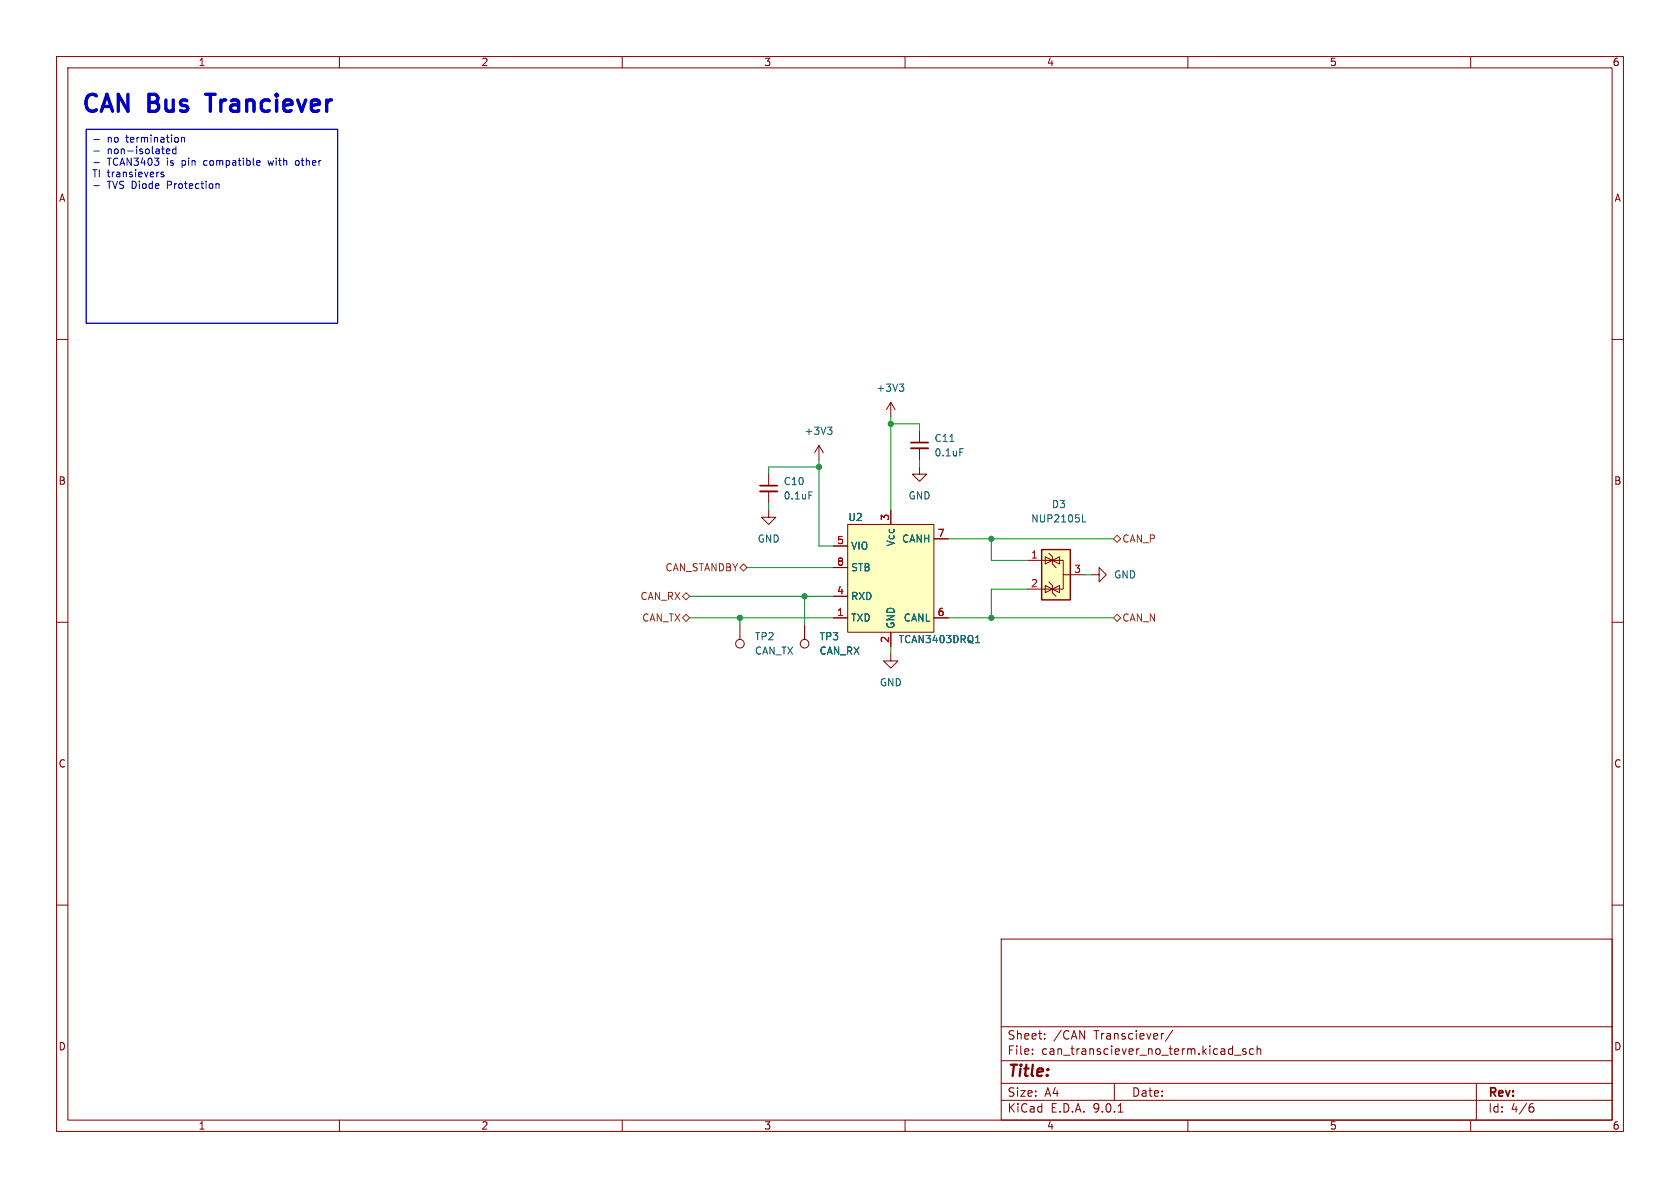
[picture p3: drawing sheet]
<svg xmlns="http://www.w3.org/2000/svg" width="297mm" height="210mm" viewBox="0 0 297 210" stroke-linecap="round" stroke-linejoin="round" font-family="sans-serif">
<g fill="none" stroke="#840000" stroke-width=".18">
<path d="M10 10h277v190h-277zM12 12h273v186h-273zM60 10v2M110 10v2M160 10v2M210 10v2M260 10v2M10 60h2M144.8 78.7l-.8 1.3M144.8 78.7l.7 1.3M144.8 78.7v2.6M162.6 76.2v2"/>
<path d="M162.6 79.2v2.1M285 60h2M135.9 90.2v1.2h1.3l-1.3 1.3-1.3-1.3h1.3M135.9 83.8v2.1M135.9 86.9v2M162.6 82.6v1.2h1.2l-1.2 1.3-1.3-1.3h1.3M10 110h2M142.2 110.5v2.5M193 101.6h1.3v-1.3l1.3 1.3-1.3 1.3v-1.3M285 110h2M10 160h2M177 166h108v32h-108z"/>
<path d="M285 160h2M60 198v2M110 198v2M160 198v2M177 194.5h108M177 191.5h108M177 187.5h108M177 181.5h108M182.5 186.3v.1M182.5 185.5v.1M184.7 183.6v.1M184.7 182.8v.1"/>
<path d="M197 191.5v3M197.7 196.6h.8M205.6 182.7h.1M207.3 182.1l-1.3 2M210 198v2M218.2 186.5h1.2M220.2 185.5l-.3-.1-.2 .2v.2l.5 .2v.3h-.5M221.6 185.5l-.4-.1-.3 .3v.4l.1 .2h.6M222.2 185.5l.3-.1 .3 .1 .1 .9M222.2 184.9v1.5M260 198v2M261 191.5v6.5"/>
<path d="M270.6 195.7h.4l.2 .3-.1 .5-.5 .1M271 195.1l-.4 .1"/>
<circle cx="142.2" cy="113.8" r=".76"/>
</g>
<path d="M161 78.2h3.1M134.4 85.9h3" fill="none" stroke="#840000" stroke-width=".3"/>
<path d="M161 79.2h3.1M134.4 86.9h3" fill="none" stroke="#840000" stroke-width=".33"/>
<path d="M146.3 75.5h.8l-.4 .5M146.8 76l.3 .2v.3l-.3 .3M167.9 78.1h.8M169.7 79.3h.6M143 86.9h.6" fill="none" stroke="#006464" stroke-width=".18"/>
<path d="M184.1 97.2h5.1v8.8h-5.1z" fill="#ffffc2"/>
<path d="M184.1 97.2h5.1v8.8h-5.1z" fill="none" stroke="#840000" stroke-width=".25"/>
<path d="M181.6 99.1h4.5M185.4 97.8l.7 .6v1.3l.6 .6M185.4 99.1h.7l-1.3 .6v-1.3l1.3 .7M186.1 99.1h1.9v5h-1.9M186.1 99.1l1.2-.7v1.3zM181.6 104.1h4.5M184.8 103.5l1.3 .6-1.3 .7zM185.4 102.9l.7 .6v1.3l.6 .6M186.1 104.1l1.2-.6v1.3zM188 101.6h3.8" fill="none" stroke="#840000" stroke-width=".18"/>
<path d="M191.4 92.3h.6" fill="none" stroke="#006464" stroke-width=".18"/>
<path d="M149.9 92.7h15.2v19.1h-15.2z" fill="#ffffc2"/>
<g fill="none" stroke="#840000" stroke-width=".18">
<path d="M157.5 71.1v2.6M157.5 71.1l-.8 1.3M157.5 71.1l.7 1.3M147.3 96.5h2.6M149.9 92.7h15.2v19.1h-15.2zM157.5 90.2v2.5M165.1 95.3h2.5M130.8 110.5v2.5M142.2 110.5v2.5M147.3 100.3h2.6M147.3 105.4h2.6M147.3 109.2h2.6"/>
<path d="M157.5 115.6v1.2h1.2l-1.2 1.3-1.3-1.3h1.3M157.5 111.8v2.5M165.1 109.2h2.5"/>
<circle cx="130.8" cy="113.8" r=".76"/>
</g>
<path d="M159 67.9h.8l-.4 .5M159.5 68.4l.3 .2v.3l-.3 .3M172.5 113.6h.7M172.6 112.6l.2-.3v1.3" fill="none" stroke="#006464" stroke-width=".18"/>
<path d="M131.4 99.7l.7 .6-.7 .7-.6-.7zM196.8 95.3l.7-.7 .6 .7-.6 .6zM120.6 109.2l.7-.6 .6 .6-.6 .7zM120.6 105.4l.7-.6 .6 .6-.6 .6zM196.8 109.2l.7-.6 .6 .6-.6 .7z" fill="none" stroke="#725600" stroke-width=".18"/>
<g fill="none" stroke="#009600" stroke-width=".18">
<path d="M157.5 73.7v16.5M157.5 74.9h5.1v1.3M135.9 88.9v1.3M144.8 82.6h-8.9v1.2M144.8 81.3v15.2h2.5M162.6 81.3v1.3M167.6 95.3h29.2M175.3 95.3v3.8h6.3M121.9 105.4h25.4M121.9 109.2h25.4M130.8 109.2v1.3M132.1 100.3h15.2"/>
<path d="M142.2 105.4v5.1M157.5 114.3v1.3M167.6 109.2h29.2M181.6 104.1h-6.3v5.1M191.8 101.6h1.2"/>
</g>
<g fill="none" stroke="#0000c2" stroke-width=".18">
<path d="M15.2 22.9h44.5v34.3h-44.5zM16.6 24.7h1M16.6 26.7h1M16.6 28.7h1M16.6 32.8h1M28.9 30.5l-.3-.1-.2 .2 .1 .2 .4 .1v.3h-.5M29.4 26.8l.6-.2v-.2l-.4-.1-.2 .2 .1 .6h.5M31.1 26.4l-.4-.1-.2 .3 .1 .5h.5M31.1 25.9v1.3M32.1 24.3v.8M32.1 24.4l.2-.1h.3v.8M38.2 32.5h.5v.8"/>
<path d="M45.6 28.4h.3l.1 .3-.6 .1M45.9 29.2h-.3M47.4 28.4l.2 .8M52.6 28.4h-.3l-.1 .2 .1 .5 .3 .1"/>
</g>
<path d="M36.3 16.7h1.7" fill="none" stroke="#0000c2" stroke-width=".6"/>
<g fill="#009600" stroke="#009600" stroke-width=".18">
<circle cx="130.8" cy="109.2" r=".46"/>
<circle cx="142.2" cy="105.4" r=".46"/>
<circle cx="175.3" cy="109.2" r=".46"/>
<circle cx="175.3" cy="95.3" r=".46"/>
<circle cx="144.8" cy="82.6" r=".46"/>
<circle cx="157.5" cy="74.9" r=".46"/>
</g>
<g font-size="4.2" fill="#0000c2">
<text x="14.2" y="20.1">CAN</text>
<text x="26.4" y="20.1">Bus</text>
<text x="38.1" y="20.1">Tranciever</text>
</g>
<text font-size="2.8" fill="#840000" x="178" y="190.9">Title:</text>
<g font-size="2.1" fill="#840000">
<text x="178" y="184">Sheet:</text>
<text x="186.2" y="184">/CAN</text>
<text x="193.5" y="184">Transciever/</text>
<text x="178" y="186.7">File:</text>
<text x="184.1" y="186.7">can_transciever_no_term.kicad_sch</text>
<text x="178" y="196.9">KiCad</text>
<text x="178" y="194.1">Size:</text>
<text x="184.7" y="194.1">A4</text>
<text x="185.7" y="196.9">E.D.A.</text>
<text x="193.3" y="196.9">9.0.1</text>
<text x="200" y="194.1">Date:</text>
<text x="263" y="194.3">Rev:</text>
<text x="263" y="196.9">Id:</text>
<text x="267.1" y="196.9">4/6</text>
</g>
<g font-size="1.8" fill="#840000">
<text x="35" y="11.9">1</text>
<text x="85" y="11.9">2</text>
<text x="135" y="11.9">3</text>
<text x="185" y="11.9">4</text>
<text x="235" y="11.9">5</text>
<text x="285" y="11.9">6</text>
<text x="10.3" y="35.9">A</text>
<text x="285.3" y="35.9">A</text>
<text x="10.3" y="85.9">B</text>
<text x="285.3" y="85.9">B</text>
<text x="10.3" y="135.9">C</text>
<text x="285.3" y="135.9">C</text>
<text x="10.3" y="185.9">D</text>
<text x="285.3" y="185.9">D</text>
<text x="35" y="199.9">1</text>
<text x="85" y="199.9">2</text>
<text x="135" y="199.9">3</text>
<text x="185" y="199.9">4</text>
<text x="235" y="199.9">5</text>
<text x="285" y="199.9">6</text>
</g>
<g font-size="1.8" fill="#0000c2">
<text x="18.9" y="25.5">no</text>
<text x="18.9" y="27.6">non-isolated</text>
<text x="18.9" y="29.6">TCAN3403</text>
<text x="22.4" y="25.5">termination</text>
<text x="29.6" y="29.6">is</text>
<text x="32.4" y="29.6">pin</text>
<text x="36.5" y="29.6">compatible</text>
<text x="48.1" y="29.6">with</text>
<text x="53.1" y="29.6">other</text>
<text x="16.2" y="31.7">TI transievers</text>
<text x="18.9" y="33.7">TVS Diode</text>
<text x="29.8" y="33.7">Protection</text>
</g>
<g font-size="1.8" fill="#006464">
<text x="154.8" y="69.4">+3V3</text>
<text x="142.1" y="77.1">+3V3</text>
<text x="165.1" y="78.3">C11</text>
<text x="165.1" y="80.9">0.1uF</text>
<text x="138.4" y="86">C10</text>
<text x="138.4" y="88.5">0.1uF</text>
<text x="160.5" y="88.5">GND</text>
<text x="149.9" y="92.3">U2</text>
<text x="182.2" y="92.6">NUP2105L</text>
<text x="185.9" y="90">D3</text>
<text x="133.9" y="96.1">GND</text>
<text x="150.4" y="97.4">VIO</text>
<text x="150.4" y="101.2">STB</text>
<text x="158.3" y="96.7" transform="rotate(-90 158.3 96.7)">Vcc</text>
<text x="159.4" y="96.1">CANH</text>
<text x="150.4" y="106.3">RXD</text>
<text x="196.9" y="102.5">GND</text>
<text x="133.4" y="113.4">TP2</text>
<text x="144.8" y="113.4">TP3</text>
<text x="150.4" y="110.1">TXD</text>
<text x="158.3" y="111.3" transform="rotate(-90 158.3 111.3)">GND</text>
<text x="158.8" y="113.9">TCAN3403DRQ1</text>
<text x="159.7" y="110.1">CANL</text>
<text x="133.4" y="115.9">CAN_TX</text>
<text x="144.8" y="115.9">CAN_RX</text>
<text x="155.4" y="121.5">GND</text>
</g>
<g font-size="1.8" fill="#a90000">
<text x="157.2" y="92.1" transform="rotate(-90 157.2 92.1)">3</text>
<text x="165.7" y="95">7</text>
<text x="147.9" y="96.3">5</text>
<text x="147.9" y="100.1">8</text>
<text x="182.2" y="98.8">1</text>
<text x="189.8" y="101.3">3</text>
<text x="147.9" y="105.2">4</text>
<text x="182.2" y="103.9">2</text>
<text x="147.9" y="109">1</text>
<text x="157.2" y="113.7" transform="rotate(-90 157.2 113.7)">2</text>
<text x="165.7" y="109">6</text>
</g>
<g font-size="1.8" fill="#725600">
<text x="117.5" y="101.2">CAN_STANDBY</text>
<text x="198.3" y="96.1">CAN_P</text>
<text x="113.1" y="106.3">CAN_RX</text>
<text x="113.4" y="110.1">CAN_TX</text>
<text x="198.3" y="110.1">CAN_N</text>
</g>
</svg>
